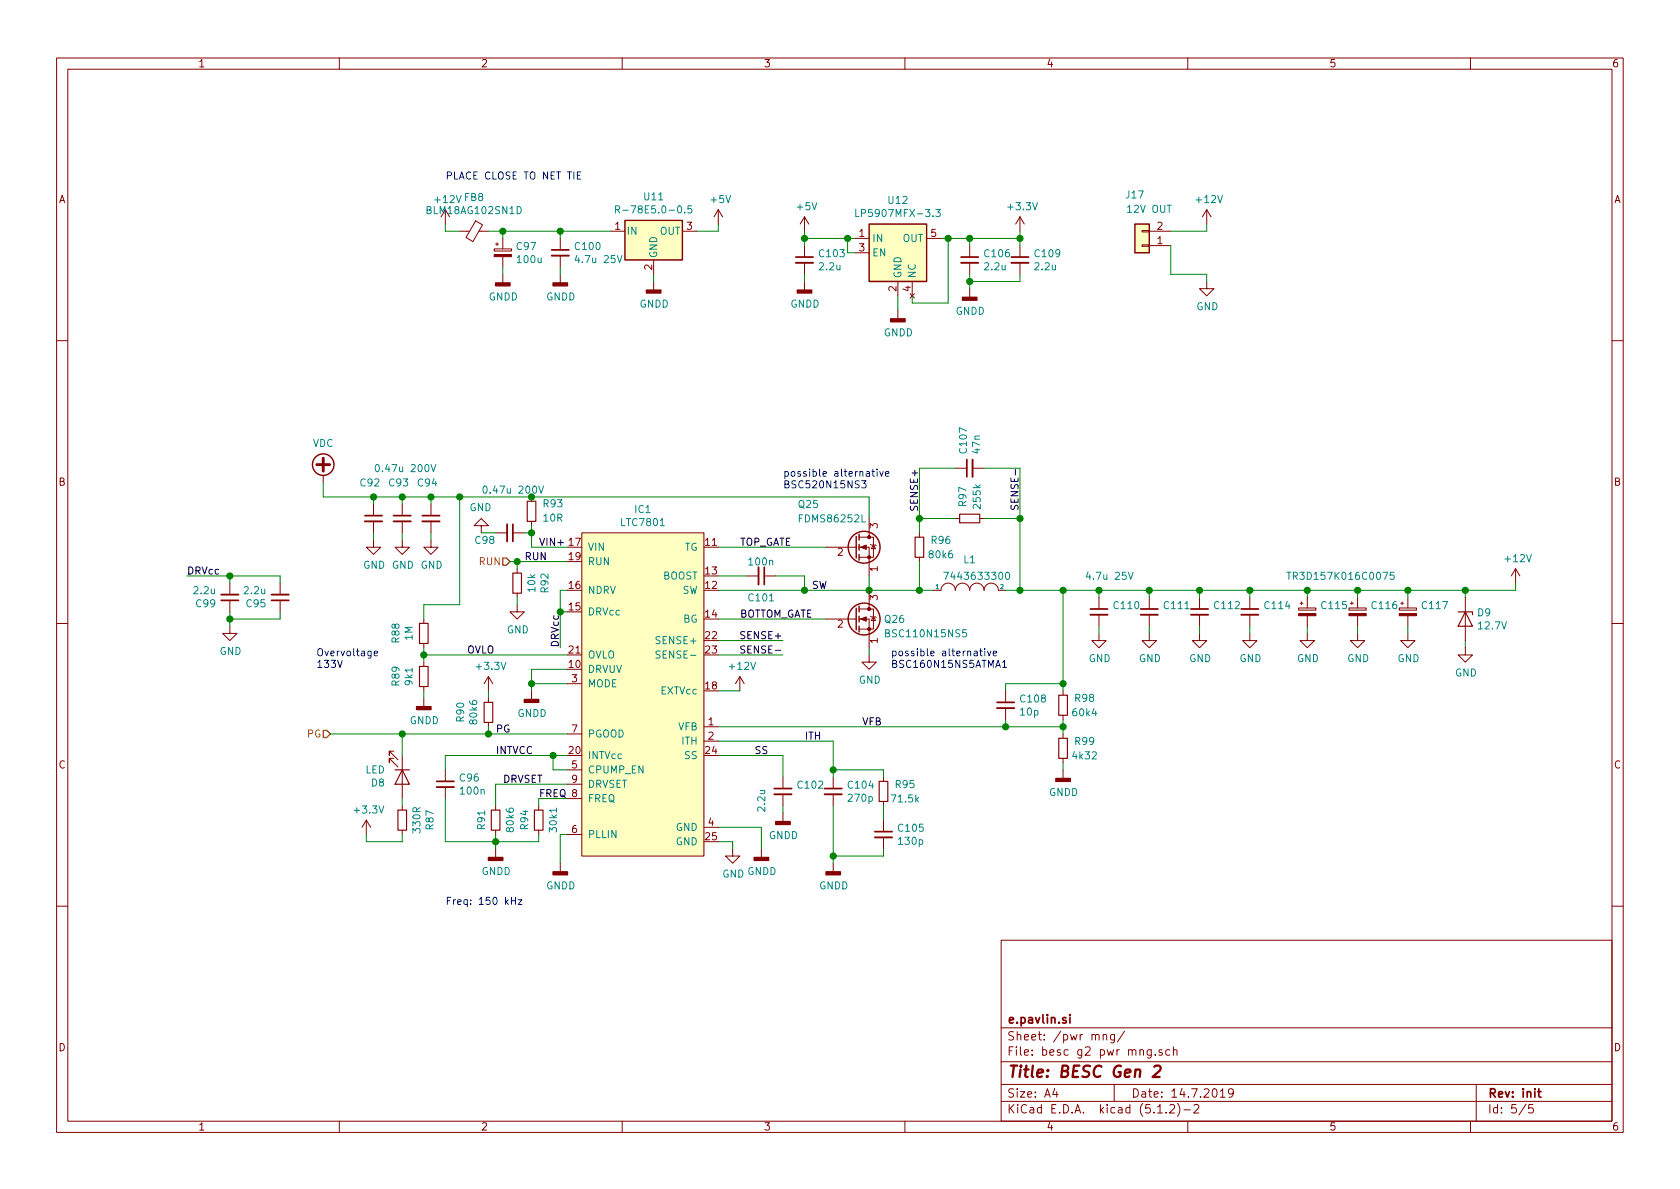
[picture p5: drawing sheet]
EESchema Schematic File Version 4
LIBS:besc g2-cache
EELAYER 29 0
EELAYER END
$Descr A4 11693 8268
encoding utf-8
Sheet 5 5
Title "BESC Gen 2"
Date "14.7.2019"
Rev "init"
Comp "e.pavlin.si"
Comment1 ""
Comment2 ""
Comment3 ""
Comment4 ""
$EndDescr
$Comp
L power:+12V #PWR0134
U 1 1
P 3100 1550
F 0 "#PWR0134" H 3100 1400 50  0001 C CNN
F 1 "+12V" H 3115 1723 50  0000 C CNN
F 2 "" H 3100 1550 50  0001 C CNN
F 3 "" H 3100 1550 50  0001 C CNN
	1    3100 1550
	1    0    0    -1  
$EndComp
$Comp
L Device:Ferrite_Bead_Small FB8
U 1 1
P 3300 1600
F 0 "FB8" V 3063 1600 50  0000 C CNN
F 1 "BLM18AG102SN1D" V 3154 1600 50  0000 C CNN
F 2 "Inductor_SMD:L_0603_1608Metric" V 3230 1600 50  0001 C CNN
F 3 "~" H 3300 1600 50  0001 C CNN
	1    3300 1600
	0    1    1    0   
$EndComp
$Comp
L Device:C_Small C100
U 1 1
P 3900 1750
F 0 "C100" H 3992 1796 50  0000 L CNN
F 1 "4.7u 25V" H 3992 1705 50  0000 L CNN
F 2 "Capacitor_SMD:C_1206_3216Metric" H 3900 1750 50  0001 C CNN
F 3 "~" H 3900 1750 50  0001 C CNN
	1    3900 1750
	1    0    0    -1  
$EndComp
Wire Wire Line
	3500 1600 3400 1600
Wire Wire Line
	3500 1650 3500 1600
$Comp
L power:GNDD #PWR0142
U 1 1
P 3900 1900
F 0 "#PWR0142" H 3900 1650 50  0001 C CNN
F 1 "GNDD" H 3904 1745 50  0000 C CNN
F 2 "" H 3900 1900 50  0001 C CNN
F 3 "" H 3900 1900 50  0001 C CNN
	1    3900 1900
	1    0    0    -1  
$EndComp
$Comp
L power:GNDD #PWR0144
U 1 1
P 4550 1950
F 0 "#PWR0144" H 4550 1700 50  0001 C CNN
F 1 "GNDD" H 4554 1795 50  0000 C CNN
F 2 "" H 4550 1950 50  0001 C CNN
F 3 "" H 4550 1950 50  0001 C CNN
	1    4550 1950
	1    0    0    -1  
$EndComp
Wire Wire Line
	4550 1900 4550 1950
Wire Wire Line
	3900 1850 3900 1900
Wire Wire Line
	3100 1550 3100 1600
Wire Wire Line
	3100 1600 3200 1600
Text Notes 3100 1250 0    50   ~ 0
PLACE CLOSE TO NET TIE
Wire Wire Line
	3900 1650 3900 1600
$Comp
L Device:CP_Small C97
U 1 1
P 3500 1750
F 0 "C97" H 3588 1796 50  0000 L CNN
F 1 "100u" H 3588 1705 50  0000 L CNN
F 2 "Capacitor_Tantalum_SMD:CP_EIA-6032-28_Kemet-C" H 3500 1750 50  0001 C CNN
F 3 "~" H 3500 1750 50  0001 C CNN
F 4 "TAJD107M016RNJ" H 3500 1750 50  0001 C CNN "PART"
	1    3500 1750
	1    0    0    -1  
$EndComp
$Comp
L power:GNDD #PWR0139
U 1 1
P 3500 1900
F 0 "#PWR0139" H 3500 1650 50  0001 C CNN
F 1 "GNDD" H 3504 1745 50  0000 C CNN
F 2 "" H 3500 1900 50  0001 C CNN
F 3 "" H 3500 1900 50  0001 C CNN
	1    3500 1900
	1    0    0    -1  
$EndComp
Wire Wire Line
	3500 1850 3500 1900
Wire Wire Line
	3500 1600 3900 1600
Connection ~ 3500 1600
Connection ~ 3900 1600
$Comp
L power:+5V #PWR0145
U 1 1
P 5000 1550
F 0 "#PWR0145" H 5000 1400 50  0001 C CNN
F 1 "+5V" H 5015 1723 50  0000 C CNN
F 2 "" H 5000 1550 50  0001 C CNN
F 3 "" H 5000 1550 50  0001 C CNN
	1    5000 1550
	1    0    0    -1  
$EndComp
Wire Wire Line
	4850 1600 5000 1600
Wire Wire Line
	5000 1600 5000 1550
$Comp
L besc-g2-rescue:LP5907MFX-3.3-Regulator_Linear-besc-g2-rescue U12
U 1 1
P 6250 1750
AR Path="/5DBF5F54" Ref="U12"  Part="1" 
AR Path="/5DBE359C/5DBF5F54" Ref="U12"  Part="1" 
F 0 "U12" H 6250 2117 50  0000 C CNN
F 1 "LP5907MFX-3.3" H 6250 2026 50  0000 C CNN
F 2 "Package_TO_SOT_SMD:SOT-23-5" H 6250 2100 50  0001 C CNN
F 3 "http://www.ti.com/lit/ds/symlink/lp5907.pdf" H 6250 2250 50  0001 C CNN
	1    6250 1750
	1    0    0    -1  
$EndComp
$Comp
L Device:C_Small C103
U 1 1
P 5600 1800
F 0 "C103" H 5692 1846 50  0000 L CNN
F 1 "2.2u" H 5692 1755 50  0000 L CNN
F 2 "Capacitor_SMD:C_0603_1608Metric" H 5600 1800 50  0001 C CNN
F 3 "~" H 5600 1800 50  0001 C CNN
	1    5600 1800
	1    0    0    -1  
$EndComp
$Comp
L Device:C_Small C106
U 1 1
P 6750 1800
F 0 "C106" H 6842 1846 50  0000 L CNN
F 1 "2.2u" H 6842 1755 50  0000 L CNN
F 2 "Capacitor_SMD:C_0603_1608Metric" H 6750 1800 50  0001 C CNN
F 3 "~" H 6750 1800 50  0001 C CNN
	1    6750 1800
	1    0    0    -1  
$EndComp
$Comp
L Device:C_Small C109
U 1 1
P 7100 1800
F 0 "C109" H 7192 1846 50  0000 L CNN
F 1 "2.2u" H 7192 1755 50  0000 L CNN
F 2 "Capacitor_SMD:C_0603_1608Metric" H 7100 1800 50  0001 C CNN
F 3 "~" H 7100 1800 50  0001 C CNN
	1    7100 1800
	1    0    0    -1  
$EndComp
$Comp
L power:GNDD #PWR0154
U 1 1
P 6250 2150
F 0 "#PWR0154" H 6250 1900 50  0001 C CNN
F 1 "GNDD" H 6254 1995 50  0000 C CNN
F 2 "" H 6250 2150 50  0001 C CNN
F 3 "" H 6250 2150 50  0001 C CNN
	1    6250 2150
	1    0    0    -1  
$EndComp
Wire Wire Line
	5950 1650 5900 1650
Wire Wire Line
	5950 1750 5900 1750
Wire Wire Line
	5900 1750 5900 1650
Connection ~ 5900 1650
Wire Wire Line
	5900 1650 5600 1650
Wire Wire Line
	5600 1650 5600 1700
$Comp
L power:GNDD #PWR0151
U 1 1
P 5600 1950
F 0 "#PWR0151" H 5600 1700 50  0001 C CNN
F 1 "GNDD" H 5604 1795 50  0000 C CNN
F 2 "" H 5600 1950 50  0001 C CNN
F 3 "" H 5600 1950 50  0001 C CNN
	1    5600 1950
	1    0    0    -1  
$EndComp
Wire Wire Line
	5600 1900 5600 1950
Wire Wire Line
	6550 1650 6600 1650
Wire Wire Line
	7100 1650 7100 1700
Wire Wire Line
	6750 1700 6750 1650
Connection ~ 6750 1650
Wire Wire Line
	6750 1650 7100 1650
$Comp
L power:GNDD #PWR0155
U 1 1
P 6750 2000
F 0 "#PWR0155" H 6750 1750 50  0001 C CNN
F 1 "GNDD" H 6754 1845 50  0000 C CNN
F 2 "" H 6750 2000 50  0001 C CNN
F 3 "" H 6750 2000 50  0001 C CNN
	1    6750 2000
	1    0    0    -1  
$EndComp
Wire Wire Line
	6750 1900 6750 1950
Wire Wire Line
	6750 1950 7100 1950
Wire Wire Line
	7100 1950 7100 1900
Connection ~ 6750 1950
Wire Wire Line
	6750 1950 6750 2000
$Comp
L power:+5V #PWR0150
U 1 1
P 5600 1600
F 0 "#PWR0150" H 5600 1450 50  0001 C CNN
F 1 "+5V" H 5615 1773 50  0000 C CNN
F 2 "" H 5600 1600 50  0001 C CNN
F 3 "" H 5600 1600 50  0001 C CNN
	1    5600 1600
	1    0    0    -1  
$EndComp
Connection ~ 5600 1650
Wire Wire Line
	5600 1600 5600 1650
$Comp
L power:+3.3V #PWR0156
U 1 1
P 7100 1600
F 0 "#PWR0156" H 7100 1450 50  0001 C CNN
F 1 "+3.3V" H 7115 1773 50  0000 C CNN
F 2 "" H 7100 1600 50  0001 C CNN
F 3 "" H 7100 1600 50  0001 C CNN
	1    7100 1600
	1    0    0    -1  
$EndComp
Wire Wire Line
	7100 1650 7100 1600
Connection ~ 7100 1650
$Comp
L Connector_Generic:Conn_01x02 J17
U 1 1
P 7950 1700
F 0 "J17" H 8000 1350 50  0000 C CNN
F 1 "12V OUT" H 7900 1450 50  0000 C CNN
F 2 "conn-amass:AMASS_XT30U-M_1x02_P5.0mm_Vertical" H 7950 1700 50  0001 C CNN
F 3 "~" H 7950 1700 50  0001 C CNN
	1    7950 1700
	-1   0    0    1   
$EndComp
Wire Wire Line
	8150 1600 8400 1600
Wire Wire Line
	8150 1900 8400 1900
Wire Wire Line
	8150 1700 8150 1900
$Comp
L power:GND #PWR0162
U 1 1
P 8400 1950
F 0 "#PWR0162" H 8400 1700 50  0001 C CNN
F 1 "GND" H 8405 1777 50  0000 C CNN
F 2 "" H 8400 1950 50  0001 C CNN
F 3 "" H 8400 1950 50  0001 C CNN
	1    8400 1950
	1    0    0    -1  
$EndComp
Wire Wire Line
	8400 1900 8400 1950
$Comp
L power:+12V #PWR0161
U 1 1
P 8400 1550
F 0 "#PWR0161" H 8400 1400 50  0001 C CNN
F 1 "+12V" H 8415 1723 50  0000 C CNN
F 2 "" H 8400 1550 50  0001 C CNN
F 3 "" H 8400 1550 50  0001 C CNN
	1    8400 1550
	1    0    0    -1  
$EndComp
Wire Wire Line
	8400 1600 8400 1550
$Comp
L Device:C_Small C96
U 1 1
P 3100 5450
F 0 "C96" H 3192 5496 50  0000 L CNN
F 1 "100n" H 3192 5405 50  0000 L CNN
F 2 "Capacitor_SMD:C_0603_1608Metric" H 3100 5450 50  0001 C CNN
F 3 "~" H 3100 5450 50  0001 C CNN
	1    3100 5450
	1    0    0    -1  
$EndComp
Wire Wire Line
	3950 4750 3700 4750
Connection ~ 3700 4750
Wire Wire Line
	3700 4750 3700 4800
Wire Wire Line
	3950 4650 3700 4650
Wire Wire Line
	3700 4650 3700 4750
$Comp
L Device:R_Small R?
U 1 1
P 3400 4950
AR Path="/5D184511/5CDAF81D" Ref="R?"  Part="1" 
AR Path="/5DBE359C/5CDAF81D" Ref="R90"  Part="1" 
F 0 "R90" V 3204 4950 50  0000 C CNN
F 1 "80k6" V 3295 4950 50  0000 C CNN
F 2 "Resistor_SMD:R_0603_1608Metric" H 3400 4950 50  0001 C CNN
F 3 "~" H 3400 4950 50  0001 C CNN
	1    3400 4950
	1    0    0    -1  
$EndComp
Wire Wire Line
	3400 5050 3400 5100
Wire Wire Line
	3400 5100 3950 5100
$Comp
L power:+3.3V #PWR0137
U 1 1
P 3400 4800
F 0 "#PWR0137" H 3400 4650 50  0001 C CNN
F 1 "+3.3V" H 3415 4973 50  0000 C CNN
F 2 "" H 3400 4800 50  0001 C CNN
F 3 "" H 3400 4800 50  0001 C CNN
	1    3400 4800
	1    0    0    -1  
$EndComp
Wire Wire Line
	3400 5100 2800 5100
Connection ~ 3400 5100
Text HLabel 2300 5100 0    50   Input ~ 0
PG
Wire Wire Line
	3950 5350 3850 5350
Wire Wire Line
	3850 5350 3850 5250
Wire Wire Line
	3850 5250 3950 5250
Connection ~ 3850 5250
$Comp
L Device:R_Small R?
U 1 1
P 3750 5700
AR Path="/5D184511/5CDAF832" Ref="R?"  Part="1" 
AR Path="/5DBE359C/5CDAF832" Ref="R94"  Part="1" 
F 0 "R94" V 3650 5700 50  0000 C CNN
F 1 "30k1" V 3850 5700 50  0000 C CNN
F 2 "Resistor_SMD:R_0603_1608Metric" H 3750 5700 50  0001 C CNN
F 3 "~" H 3750 5700 50  0001 C CNN
	1    3750 5700
	1    0    0    -1  
$EndComp
Wire Wire Line
	3950 5800 3900 5800
$Comp
L power:GNDD #PWR0143
U 1 1
P 3900 6000
F 0 "#PWR0143" H 3900 5750 50  0001 C CNN
F 1 "GNDD" H 3904 5845 50  0000 C CNN
F 2 "" H 3900 6000 50  0001 C CNN
F 3 "" H 3900 6000 50  0001 C CNN
	1    3900 6000
	1    0    0    -1  
$EndComp
Wire Wire Line
	3900 5800 3900 6000
$Comp
L Device:R_Small R?
U 1 1
P 3450 5700
AR Path="/5D184511/5CDAF840" Ref="R?"  Part="1" 
AR Path="/5DBE359C/5CDAF840" Ref="R91"  Part="1" 
F 0 "R91" V 3350 5700 50  0000 C CNN
F 1 "80k6" V 3550 5700 50  0000 C CNN
F 2 "Resistor_SMD:R_0603_1608Metric" H 3450 5700 50  0001 C CNN
F 3 "~" H 3450 5700 50  0001 C CNN
	1    3450 5700
	1    0    0    -1  
$EndComp
Wire Wire Line
	3750 5550 3750 5600
Wire Wire Line
	3750 5550 3950 5550
Wire Wire Line
	3950 5450 3450 5450
Wire Wire Line
	3450 5450 3450 5600
Wire Wire Line
	3100 5250 3100 5350
Wire Wire Line
	3100 5250 3850 5250
Wire Wire Line
	3750 5800 3750 5850
Wire Wire Line
	3750 5850 3450 5850
Wire Wire Line
	3450 5850 3450 5800
Wire Wire Line
	3450 5850 3100 5850
Wire Wire Line
	3100 5850 3100 5550
Connection ~ 3450 5850
$Comp
L power:GNDD #PWR0138
U 1 1
P 3450 5900
F 0 "#PWR0138" H 3450 5650 50  0001 C CNN
F 1 "GNDD" H 3454 5745 50  0000 C CNN
F 2 "" H 3450 5900 50  0001 C CNN
F 3 "" H 3450 5900 50  0001 C CNN
	1    3450 5900
	1    0    0    -1  
$EndComp
Wire Wire Line
	3450 5900 3450 5850
$Comp
L power:GND #PWR0146
U 1 1
P 5100 5900
F 0 "#PWR0146" H 5100 5650 50  0001 C CNN
F 1 "GND" H 5105 5727 50  0000 C CNN
F 2 "" H 5100 5900 50  0001 C CNN
F 3 "" H 5100 5900 50  0001 C CNN
	1    5100 5900
	1    0    0    -1  
$EndComp
$Comp
L power:GNDD #PWR0141
U 1 1
P 3700 4800
F 0 "#PWR0141" H 3700 4550 50  0001 C CNN
F 1 "GNDD" H 3704 4645 50  0000 C CNN
F 2 "" H 3700 4800 50  0001 C CNN
F 3 "" H 3700 4800 50  0001 C CNN
	1    3700 4800
	1    0    0    -1  
$EndComp
Wire Wire Line
	5100 5850 5100 5900
$Comp
L Device:C_Small C104
U 1 1
P 5800 5500
F 0 "C104" H 5892 5546 50  0000 L CNN
F 1 "270p" H 5892 5455 50  0000 L CNN
F 2 "Capacitor_SMD:C_0603_1608Metric" H 5800 5500 50  0001 C CNN
F 3 "~" H 5800 5500 50  0001 C CNN
	1    5800 5500
	1    0    0    -1  
$EndComp
$Comp
L Device:R_Small R?
U 1 1
P 6150 5500
AR Path="/5D184511/5CDAF872" Ref="R?"  Part="1" 
AR Path="/5DBE359C/5CDAF872" Ref="R95"  Part="1" 
F 0 "R95" H 6300 5550 50  0000 C CNN
F 1 "71.5k" H 6300 5450 50  0000 C CNN
F 2 "Resistor_SMD:R_0603_1608Metric" H 6150 5500 50  0001 C CNN
F 3 "~" H 6150 5500 50  0001 C CNN
	1    6150 5500
	1    0    0    -1  
$EndComp
$Comp
L Device:C_Small C105
U 1 1
P 6150 5800
F 0 "C105" H 6242 5846 50  0000 L CNN
F 1 "130p" H 6242 5755 50  0000 L CNN
F 2 "Capacitor_SMD:C_0603_1608Metric" H 6150 5800 50  0001 C CNN
F 3 "~" H 6150 5800 50  0001 C CNN
	1    6150 5800
	1    0    0    -1  
$EndComp
Wire Wire Line
	5450 5250 5450 5400
Wire Wire Line
	5000 5150 5800 5150
Wire Wire Line
	5800 5150 5800 5350
Wire Wire Line
	6150 5400 6150 5350
Wire Wire Line
	6150 5350 5800 5350
Connection ~ 5800 5350
Wire Wire Line
	5800 5350 5800 5400
Wire Wire Line
	5800 5600 5800 5950
Wire Wire Line
	5800 5950 6150 5950
Wire Wire Line
	6150 5950 6150 5900
Wire Wire Line
	6150 5700 6150 5600
Wire Wire Line
	5450 5600 5450 5650
$Comp
L power:GNDD #PWR0149
U 1 1
P 5450 5650
F 0 "#PWR0149" H 5450 5400 50  0001 C CNN
F 1 "GNDD" H 5454 5495 50  0000 C CNN
F 2 "" H 5450 5650 50  0001 C CNN
F 3 "" H 5450 5650 50  0001 C CNN
	1    5450 5650
	1    0    0    -1  
$EndComp
$Comp
L power:GNDD #PWR0152
U 1 1
P 5800 6000
F 0 "#PWR0152" H 5800 5750 50  0001 C CNN
F 1 "GNDD" H 5804 5845 50  0000 C CNN
F 2 "" H 5800 6000 50  0001 C CNN
F 3 "" H 5800 6000 50  0001 C CNN
	1    5800 6000
	1    0    0    -1  
$EndComp
Wire Wire Line
	5800 6000 5800 5950
Connection ~ 5800 5950
$Comp
L power:+12V #PWR0147
U 1 1
P 5150 4800
F 0 "#PWR0147" H 5150 4650 50  0001 C CNN
F 1 "+12V" H 5165 4973 50  0000 C CNN
F 2 "" H 5150 4800 50  0001 C CNN
F 3 "" H 5150 4800 50  0001 C CNN
	1    5150 4800
	1    0    0    -1  
$EndComp
Wire Wire Line
	5000 4800 5150 4800
$Comp
L Device:C_Small C101
U 1 1
P 5300 4000
F 0 "C101" V 5450 3900 50  0000 L CNN
F 1 "100n" V 5200 3900 50  0000 L CNN
F 2 "Capacitor_SMD:C_0603_1608Metric" H 5300 4000 50  0001 C CNN
F 3 "~" H 5300 4000 50  0001 C CNN
	1    5300 4000
	0    1    1    0   
$EndComp
Wire Wire Line
	5000 4100 5600 4100
Wire Wire Line
	6050 4100 6050 4000
Connection ~ 6050 4100
Wire Wire Line
	5000 4000 5200 4000
Wire Wire Line
	5400 4000 5600 4000
Wire Wire Line
	5600 4000 5600 4100
Connection ~ 5600 4100
Wire Wire Line
	5600 4100 6050 4100
Wire Wire Line
	5000 4300 5750 4300
$Comp
L power:GND #PWR0153
U 1 1
P 6050 4550
F 0 "#PWR0153" H 6050 4300 50  0001 C CNN
F 1 "GND" H 6055 4377 50  0000 C CNN
F 2 "" H 6050 4550 50  0001 C CNN
F 3 "" H 6050 4550 50  0001 C CNN
	1    6050 4550
	1    0    0    -1  
$EndComp
Wire Wire Line
	6050 4500 6050 4550
Wire Wire Line
	5000 5250 5450 5250
Wire Wire Line
	5100 5850 5000 5850
$Comp
L power:GNDD #PWR0148
U 1 1
P 5300 5900
F 0 "#PWR0148" H 5300 5650 50  0001 C CNN
F 1 "GNDD" H 5304 5745 50  0000 C CNN
F 2 "" H 5300 5900 50  0001 C CNN
F 3 "" H 5300 5900 50  0001 C CNN
	1    5300 5900
	1    0    0    -1  
$EndComp
Wire Wire Line
	5300 5750 5300 5900
Wire Wire Line
	5000 5750 5300 5750
Text Label 5450 4450 2    50   ~ 0
SENSE+
Text Label 5450 4550 2    50   ~ 0
SENSE-
Wire Wire Line
	5000 4550 5450 4550
Wire Wire Line
	5000 4450 5450 4450
Wire Wire Line
	6500 4100 6400 4100
$Comp
L power:GND #PWR0140
U 1 1
P 3600 4200
F 0 "#PWR0140" H 3600 3950 50  0001 C CNN
F 1 "GND" H 3605 4027 50  0000 C CNN
F 2 "" H 3600 4200 50  0001 C CNN
F 3 "" H 3600 4200 50  0001 C CNN
	1    3600 4200
	1    0    0    -1  
$EndComp
Wire Wire Line
	3900 4100 3900 4250
Wire Wire Line
	3900 4250 3950 4250
Text HLabel 3550 3900 0    50   Input ~ 0
RUN
$Comp
L Device:C_Small C92
U 1 1
P 2600 3600
F 0 "C92" H 2500 3850 50  0000 L CNN
F 1 "0.47u 200V" H 2600 3950 50  0000 L CNN
F 2 "Capacitor_SMD:C_1210_3225Metric" H 2600 3600 50  0001 C CNN
F 3 "~" H 2600 3600 50  0001 C CNN
	1    2600 3600
	1    0    0    -1  
$EndComp
$Comp
L Device:C_Small C99
U 1 1
P 1600 4150
F 0 "C99" H 1692 4196 50  0000 L CNN
F 1 "2.2u" H 1692 4105 50  0000 L CNN
F 2 "Capacitor_SMD:C_0603_1608Metric" H 1600 4150 50  0001 C CNN
F 3 "~" H 1600 4150 50  0001 C CNN
	1    1600 4150
	-1   0    0    1   
$EndComp
$Comp
L Device:C_Small C93
U 1 1
P 2800 3600
F 0 "C93" H 2700 3850 50  0000 L CNN
F 1 "0.47u 200V" H 2892 3555 50  0001 L CNN
F 2 "Capacitor_SMD:C_1210_3225Metric" H 2800 3600 50  0001 C CNN
F 3 "~" H 2800 3600 50  0001 C CNN
	1    2800 3600
	1    0    0    -1  
$EndComp
$Comp
L Device:C_Small C94
U 1 1
P 3000 3600
F 0 "C94" H 2900 3850 50  0000 L CNN
F 1 "0.47u 200V" H 3092 3555 50  0001 L CNN
F 2 "Capacitor_SMD:C_1210_3225Metric" H 3000 3600 50  0001 C CNN
F 3 "~" H 3000 3600 50  0001 C CNN
	1    3000 3600
	1    0    0    -1  
$EndComp
Wire Wire Line
	2800 3500 2800 3450
Connection ~ 2800 3450
Wire Wire Line
	2800 3450 2600 3450
Wire Wire Line
	3000 3500 3000 3450
Connection ~ 3000 3450
Wire Wire Line
	3000 3450 2800 3450
Wire Wire Line
	2600 3500 2600 3450
Connection ~ 2600 3450
Wire Wire Line
	2600 3700 2600 3750
$Comp
L power:GND #PWR0130
U 1 1
P 2600 3750
F 0 "#PWR0130" H 2600 3500 50  0001 C CNN
F 1 "GND" H 2605 3577 50  0000 C CNN
F 2 "" H 2600 3750 50  0001 C CNN
F 3 "" H 2600 3750 50  0001 C CNN
	1    2600 3750
	1    0    0    -1  
$EndComp
Wire Wire Line
	2800 3700 2800 3750
$Comp
L power:GND #PWR0131
U 1 1
P 2800 3750
F 0 "#PWR0131" H 2800 3500 50  0001 C CNN
F 1 "GND" H 2805 3577 50  0000 C CNN
F 2 "" H 2800 3750 50  0001 C CNN
F 3 "" H 2800 3750 50  0001 C CNN
	1    2800 3750
	1    0    0    -1  
$EndComp
Wire Wire Line
	3000 3700 3000 3750
$Comp
L power:VDC #PWR?
U 1 1
P 2250 3350
AR Path="/5C9CD837/5CDAF90E" Ref="#PWR?"  Part="1" 
AR Path="/5DBE359C/5CDAF90E" Ref="#PWR0128"  Part="1" 
F 0 "#PWR0128" H 2250 3250 50  0001 C CNN
F 1 "VDC" H 2250 3625 50  0000 C CNN
F 2 "" H 2250 3350 50  0001 C CNN
F 3 "" H 2250 3350 50  0001 C CNN
	1    2250 3350
	1    0    0    -1  
$EndComp
Wire Wire Line
	3400 4850 3400 4800
$Comp
L Device:R_Small R?
U 1 1
P 2950 4700
AR Path="/5D184511/5CDAF915" Ref="R?"  Part="1" 
AR Path="/5DBE359C/5CDAF915" Ref="R89"  Part="1" 
F 0 "R89" V 2754 4700 50  0000 C CNN
F 1 "9k1" V 2845 4700 50  0000 C CNN
F 2 "Resistor_SMD:R_0603_1608Metric" H 2950 4700 50  0001 C CNN
F 3 "~" H 2950 4700 50  0001 C CNN
	1    2950 4700
	1    0    0    -1  
$EndComp
$Comp
L Device:R_Small R?
U 1 1
P 2950 4400
AR Path="/5D184511/5CDAF91B" Ref="R?"  Part="1" 
AR Path="/5DBE359C/5CDAF91B" Ref="R88"  Part="1" 
F 0 "R88" V 2754 4400 50  0000 C CNN
F 1 "1M" V 2845 4400 50  0000 C CNN
F 2 "Resistor_SMD:R_0603_1608Metric" H 2950 4400 50  0001 C CNN
F 3 "~" H 2950 4400 50  0001 C CNN
	1    2950 4400
	1    0    0    -1  
$EndComp
Wire Wire Line
	2950 4600 2950 4550
Wire Wire Line
	2950 4550 3950 4550
Connection ~ 2950 4550
Wire Wire Line
	2950 4550 2950 4500
$Comp
L power:GNDD #PWR0132
U 1 1
P 2950 4850
F 0 "#PWR0132" H 2950 4600 50  0001 C CNN
F 1 "GNDD" H 2954 4695 50  0000 C CNN
F 2 "" H 2950 4850 50  0001 C CNN
F 3 "" H 2950 4850 50  0001 C CNN
	1    2950 4850
	1    0    0    -1  
$EndComp
Wire Wire Line
	2950 4850 2950 4800
Wire Wire Line
	2950 4300 2950 4200
Wire Wire Line
	2950 4200 3200 4200
Connection ~ 3200 3450
Wire Wire Line
	3200 3450 3000 3450
Text Notes 2200 4650 0    50   ~ 0
Overvoltage\n133V
$Comp
L Device:R_Small R?
U 1 1
P 3700 3550
AR Path="/5D184511/5CDAF932" Ref="R?"  Part="1" 
AR Path="/5DBE359C/5CDAF932" Ref="R93"  Part="1" 
F 0 "R93" H 3550 3500 50  0000 C CNN
F 1 "10R" H 3550 3600 50  0000 C CNN
F 2 "Resistor_SMD:R_0805_2012Metric" H 3700 3550 50  0001 C CNN
F 3 "~" H 3700 3550 50  0001 C CNN
	1    3700 3550
	-1   0    0    1   
$EndComp
$Comp
L power:GND #PWR0133
U 1 1
P 3000 3750
F 0 "#PWR0133" H 3000 3500 50  0001 C CNN
F 1 "GND" H 3005 3577 50  0000 C CNN
F 2 "" H 3000 3750 50  0001 C CNN
F 3 "" H 3000 3750 50  0001 C CNN
	1    3000 3750
	1    0    0    -1  
$EndComp
$Comp
L power:GND #PWR0136
U 1 1
P 3350 3700
F 0 "#PWR0136" H 3350 3450 50  0001 C CNN
F 1 "GND" H 3355 3527 50  0000 C CNN
F 2 "" H 3350 3700 50  0001 C CNN
F 3 "" H 3350 3700 50  0001 C CNN
	1    3350 3700
	-1   0    0    1   
$EndComp
$Comp
L Device:C_Small C98
U 1 1
P 3550 3700
F 0 "C98" V 3600 3450 50  0000 L CNN
F 1 "0.47u 200V" V 3250 3500 50  0000 L CNN
F 2 "Capacitor_SMD:C_1210_3225Metric" H 3550 3700 50  0001 C CNN
F 3 "~" H 3550 3700 50  0001 C CNN
	1    3550 3700
	0    1    1    0   
$EndComp
$Comp
L Device:R_Small R?
U 1 1
P 3600 4050
AR Path="/5D184511/5CDAF94D" Ref="R?"  Part="1" 
AR Path="/5DBE359C/5CDAF94D" Ref="R92"  Part="1" 
F 0 "R92" V 3404 4050 50  0000 C CNN
F 1 "10k" V 3495 4050 50  0000 C CNN
F 2 "Resistor_SMD:R_0603_1608Metric" H 3600 4050 50  0001 C CNN
F 3 "~" H 3600 4050 50  0001 C CNN
	1    3600 4050
	-1   0    0    1   
$EndComp
Wire Wire Line
	3600 4150 3600 4200
Wire Wire Line
	3550 3900 3600 3900
Wire Wire Line
	3600 3950 3600 3900
Connection ~ 3600 3900
Wire Wire Line
	3600 3900 3950 3900
Wire Wire Line
	3950 4100 3900 4100
Wire Wire Line
	3200 3450 3200 4200
Wire Wire Line
	6050 3450 6050 3600
Text Notes 3100 6300 0    50   ~ 0
Freq: 150 kHz
Wire Wire Line
	2250 3450 2250 3350
$Comp
L Device:LED D?
U 1 1
P 2800 5400
AR Path="/5CDAF965" Ref="D?"  Part="1" 
AR Path="/5DBE359C/5CDAF965" Ref="D8"  Part="1" 
F 0 "D8" V 2839 5283 50  0000 R CNN
F 1 "LED" V 2748 5283 50  0000 R CNN
F 2 "LED_SMD:LED_0603_1608Metric" H 2800 5400 50  0001 C CNN
F 3 "~" H 2800 5400 50  0001 C CNN
	1    2800 5400
	0    1    1    0   
$EndComp
Wire Wire Line
	2800 5250 2800 5100
Connection ~ 2800 5100
Wire Wire Line
	2800 5100 2300 5100
$Comp
L Device:R_Small R?
U 1 1
P 2800 5700
AR Path="/5D184511/5CDAF96E" Ref="R?"  Part="1" 
AR Path="/5DBE359C/5CDAF96E" Ref="R87"  Part="1" 
F 0 "R87" V 2604 5700 50  0000 C CNN
F 1 "330R" V 2695 5700 50  0000 C CNN
F 2 "Resistor_SMD:R_0603_1608Metric" H 2800 5700 50  0001 C CNN
F 3 "~" H 2800 5700 50  0001 C CNN
	1    2800 5700
	-1   0    0    1   
$EndComp
Wire Wire Line
	2800 5600 2800 5550
$Comp
L power:+3.3V #PWR0129
U 1 1
P 2550 5800
F 0 "#PWR0129" H 2550 5650 50  0001 C CNN
F 1 "+3.3V" H 2565 5973 50  0000 C CNN
F 2 "" H 2550 5800 50  0001 C CNN
F 3 "" H 2550 5800 50  0001 C CNN
	1    2550 5800
	1    0    0    -1  
$EndComp
Wire Wire Line
	2550 5850 2800 5850
Wire Wire Line
	2800 5850 2800 5800
Wire Wire Line
	2550 5800 2550 5850
Wire Wire Line
	5000 3800 5750 3800
Wire Wire Line
	7000 5050 7400 5050
Connection ~ 7000 5050
Wire Wire Line
	7000 5000 7000 5050
Wire Wire Line
	7000 4750 7000 4800
Wire Wire Line
	7400 4100 7650 4100
Connection ~ 7400 4100
$Comp
L Device:CP_Small C117
U 1 1
P 9800 4250
F 0 "C117" H 9888 4296 50  0000 L CNN
F 1 "TR3D157K016C0075" H 9650 4500 50  0001 L CNN
F 2 "Capacitor_Tantalum_SMD:CP_EIA-7343-31_Kemet-D" H 9800 4250 50  0001 C CNN
F 3 "~" H 9800 4250 50  0001 C CNN
	1    9800 4250
	1    0    0    -1  
$EndComp
$Comp
L Device:CP_Small C116
U 1 1
P 9450 4250
F 0 "C116" H 9538 4296 50  0000 L CNN
F 1 "TR3D157K016C0075" H 9300 4500 50  0001 L CNN
F 2 "Capacitor_Tantalum_SMD:CP_EIA-7343-31_Kemet-D" H 9450 4250 50  0001 C CNN
F 3 "~" H 9450 4250 50  0001 C CNN
	1    9450 4250
	1    0    0    -1  
$EndComp
$Comp
L Device:C_Small C114
U 1 1
P 8700 4250
F 0 "C114" H 8792 4296 50  0000 L CNN
F 1 "4.7u 25V" H 8600 4500 50  0001 L CNN
F 2 "Capacitor_SMD:C_1206_3216Metric" H 8700 4250 50  0001 C CNN
F 3 "~" H 8700 4250 50  0001 C CNN
	1    8700 4250
	1    0    0    -1  
$EndComp
$Comp
L Device:C_Small C112
U 1 1
P 8350 4250
F 0 "C112" H 8442 4296 50  0000 L CNN
F 1 "4.7u 25V" H 8250 4500 50  0001 L CNN
F 2 "Capacitor_SMD:C_1206_3216Metric" H 8350 4250 50  0001 C CNN
F 3 "~" H 8350 4250 50  0001 C CNN
	1    8350 4250
	1    0    0    -1  
$EndComp
$Comp
L Device:C_Small C111
U 1 1
P 8000 4250
F 0 "C111" H 8092 4296 50  0000 L CNN
F 1 "4.7u 25V" H 7900 4500 50  0001 L CNN
F 2 "Capacitor_SMD:C_1206_3216Metric" H 8000 4250 50  0001 C CNN
F 3 "~" H 8000 4250 50  0001 C CNN
	1    8000 4250
	1    0    0    -1  
$EndComp
$Comp
L pspice:INDUCTOR L1
U 1 1
P 6750 4100
F 0 "L1" H 6750 4315 50  0000 C CNN
F 1 "7443633300" H 6800 4200 50  0000 C CNN
F 2 "moje:WE-HCF-2013" H 6750 4100 50  0001 C CNN
F 3 "~" H 6750 4100 50  0001 C CNN
	1    6750 4100
	1    0    0    -1  
$EndComp
Wire Wire Line
	7400 4750 7400 4100
Connection ~ 7400 4750
Wire Wire Line
	7000 4750 7400 4750
$Comp
L Device:C_Small C108
U 1 1
P 7000 4900
F 0 "C108" H 7092 4946 50  0000 L CNN
F 1 "10p" H 7092 4855 50  0000 L CNN
F 2 "Capacitor_SMD:C_0603_1608Metric" H 7000 4900 50  0001 C CNN
F 3 "~" H 7000 4900 50  0001 C CNN
	1    7000 4900
	1    0    0    -1  
$EndComp
Wire Wire Line
	10550 4100 10550 4050
$Comp
L power:+12V #PWR0168
U 1 1
P 10550 4050
F 0 "#PWR0168" H 10550 3900 50  0001 C CNN
F 1 "+12V" H 10565 4223 50  0000 C CNN
F 2 "" H 10550 4050 50  0001 C CNN
F 3 "" H 10550 4050 50  0001 C CNN
	1    10550 4050
	1    0    0    -1  
$EndComp
Connection ~ 10200 4100
Wire Wire Line
	10200 4100 10550 4100
Wire Wire Line
	9800 4100 10200 4100
Wire Wire Line
	10200 4100 10200 4150
Wire Wire Line
	10200 4500 10200 4450
$Comp
L power:GND #PWR0167
U 1 1
P 10200 4500
F 0 "#PWR0167" H 10200 4250 50  0001 C CNN
F 1 "GND" H 10205 4327 50  0000 C CNN
F 2 "" H 10200 4500 50  0001 C CNN
F 3 "" H 10200 4500 50  0001 C CNN
	1    10200 4500
	1    0    0    -1  
$EndComp
$Comp
L power:GND #PWR0166
U 1 1
P 9800 4400
F 0 "#PWR0166" H 9800 4150 50  0001 C CNN
F 1 "GND" H 9805 4227 50  0000 C CNN
F 2 "" H 9800 4400 50  0001 C CNN
F 3 "" H 9800 4400 50  0001 C CNN
	1    9800 4400
	1    0    0    -1  
$EndComp
$Comp
L power:GND #PWR0165
U 1 1
P 9450 4400
F 0 "#PWR0165" H 9450 4150 50  0001 C CNN
F 1 "GND" H 9455 4227 50  0000 C CNN
F 2 "" H 9450 4400 50  0001 C CNN
F 3 "" H 9450 4400 50  0001 C CNN
	1    9450 4400
	1    0    0    -1  
$EndComp
$Comp
L power:GND #PWR0164
U 1 1
P 9100 4400
F 0 "#PWR0164" H 9100 4150 50  0001 C CNN
F 1 "GND" H 9105 4227 50  0000 C CNN
F 2 "" H 9100 4400 50  0001 C CNN
F 3 "" H 9100 4400 50  0001 C CNN
	1    9100 4400
	1    0    0    -1  
$EndComp
$Comp
L power:GND #PWR0163
U 1 1
P 8700 4400
F 0 "#PWR0163" H 8700 4150 50  0001 C CNN
F 1 "GND" H 8705 4227 50  0000 C CNN
F 2 "" H 8700 4400 50  0001 C CNN
F 3 "" H 8700 4400 50  0001 C CNN
	1    8700 4400
	1    0    0    -1  
$EndComp
$Comp
L power:GND #PWR0160
U 1 1
P 8350 4400
F 0 "#PWR0160" H 8350 4150 50  0001 C CNN
F 1 "GND" H 8355 4227 50  0000 C CNN
F 2 "" H 8350 4400 50  0001 C CNN
F 3 "" H 8350 4400 50  0001 C CNN
	1    8350 4400
	1    0    0    -1  
$EndComp
$Comp
L power:GND #PWR0159
U 1 1
P 8000 4400
F 0 "#PWR0159" H 8000 4150 50  0001 C CNN
F 1 "GND" H 8005 4227 50  0000 C CNN
F 2 "" H 8000 4400 50  0001 C CNN
F 3 "" H 8000 4400 50  0001 C CNN
	1    8000 4400
	1    0    0    -1  
$EndComp
$Comp
L power:GND #PWR0158
U 1 1
P 7650 4400
F 0 "#PWR0158" H 7650 4150 50  0001 C CNN
F 1 "GND" H 7655 4227 50  0000 C CNN
F 2 "" H 7650 4400 50  0001 C CNN
F 3 "" H 7650 4400 50  0001 C CNN
	1    7650 4400
	1    0    0    -1  
$EndComp
$Comp
L Device:D_Zener D9
U 1 1
P 10200 4300
F 0 "D9" V 10154 4379 50  0000 L CNN
F 1 "12.7V" V 10245 4379 50  0000 L CNN
F 2 "Diode_SMD:D_SMA" H 10200 4300 50  0001 C CNN
F 3 "~" H 10200 4300 50  0001 C CNN
	1    10200 4300
	0    1    1    0   
$EndComp
Connection ~ 7650 4100
Wire Wire Line
	7650 4150 7650 4100
Wire Wire Line
	8000 4100 8350 4100
Connection ~ 8000 4100
Wire Wire Line
	8000 4150 8000 4100
Wire Wire Line
	8350 4100 8700 4100
Connection ~ 8350 4100
Wire Wire Line
	8350 4150 8350 4100
Wire Wire Line
	8700 4100 9100 4100
Connection ~ 8700 4100
Wire Wire Line
	8700 4150 8700 4100
Wire Wire Line
	9100 4100 9450 4100
Connection ~ 9100 4100
Wire Wire Line
	9100 4150 9100 4100
Wire Wire Line
	9450 4100 9800 4100
Connection ~ 9450 4100
Wire Wire Line
	9450 4150 9450 4100
Wire Wire Line
	9450 4350 9450 4400
Wire Wire Line
	9100 4350 9100 4400
Wire Wire Line
	8700 4350 8700 4400
Wire Wire Line
	8350 4350 8350 4400
Wire Wire Line
	8000 4350 8000 4400
Wire Wire Line
	7650 4400 7650 4350
Wire Wire Line
	9800 4350 9800 4400
Connection ~ 9800 4100
Wire Wire Line
	9800 4100 9800 4150
Wire Wire Line
	7650 4100 8000 4100
$Comp
L Device:CP_Small C115
U 1 1
P 9100 4250
F 0 "C115" H 9188 4296 50  0000 L CNN
F 1 "TR3D157K016C0075" H 8950 4500 50  0000 L CNN
F 2 "Capacitor_Tantalum_SMD:CP_EIA-7343-31_Kemet-D" H 9100 4250 50  0001 C CNN
F 3 "~" H 9100 4250 50  0001 C CNN
	1    9100 4250
	1    0    0    -1  
$EndComp
$Comp
L Device:C_Small C110
U 1 1
P 7650 4250
F 0 "C110" H 7742 4296 50  0000 L CNN
F 1 "4.7u 25V" H 7550 4500 50  0000 L CNN
F 2 "Capacitor_SMD:C_1206_3216Metric" H 7650 4250 50  0001 C CNN
F 3 "~" H 7650 4250 50  0001 C CNN
	1    7650 4250
	1    0    0    -1  
$EndComp
Wire Wire Line
	7400 4800 7400 4750
Wire Wire Line
	7400 5050 7400 5000
Connection ~ 7400 5050
Wire Wire Line
	7400 5350 7400 5300
$Comp
L power:GNDD #PWR0157
U 1 1
P 7400 5350
F 0 "#PWR0157" H 7400 5100 50  0001 C CNN
F 1 "GNDD" H 7404 5195 50  0000 C CNN
F 2 "" H 7400 5350 50  0001 C CNN
F 3 "" H 7400 5350 50  0001 C CNN
	1    7400 5350
	1    0    0    -1  
$EndComp
Wire Wire Line
	7400 5100 7400 5050
$Comp
L Device:R_Small R?
U 1 1
P 7400 4900
AR Path="/5D184511/5CDAFA37" Ref="R?"  Part="1" 
AR Path="/5DBE359C/5CDAFA37" Ref="R98"  Part="1" 
F 0 "R98" H 7550 4950 50  0000 C CNN
F 1 "60k4" H 7550 4850 50  0000 C CNN
F 2 "Resistor_SMD:R_0603_1608Metric" H 7400 4900 50  0001 C CNN
F 3 "~" H 7400 4900 50  0001 C CNN
	1    7400 4900
	1    0    0    -1  
$EndComp
$Comp
L Device:R_Small R?
U 1 1
P 7400 5200
AR Path="/5D184511/5CDAFA3D" Ref="R?"  Part="1" 
AR Path="/5DBE359C/5CDAFA3D" Ref="R99"  Part="1" 
F 0 "R99" H 7550 5250 50  0000 C CNN
F 1 "4k32" H 7550 5150 50  0000 C CNN
F 2 "Resistor_SMD:R_0603_1608Metric" H 7400 5200 50  0001 C CNN
F 3 "~" H 7400 5200 50  0001 C CNN
	1    7400 5200
	1    0    0    -1  
$EndComp
Wire Wire Line
	5000 5050 7000 5050
$Comp
L Device:Q_NMOS_SGD Q25
U 1 1
P 5950 3800
F 0 "Q25" H 5550 4100 50  0000 L CNN
F 1 "FDMS86252L" H 5550 4000 50  0000 L CNN
F 2 "moje:TDSON-8-MOS" H 6150 3900 50  0001 C CNN
F 3 "~" H 5950 3800 50  0001 C CNN
	1    5950 3800
	1    0    0    -1  
$EndComp
$Comp
L besc-g2-rescue:LTC7801-moje IC1
U 1 1
P 4500 4850
F 0 "IC1" H 4475 6165 50  0000 C CNN
F 1 "LTC7801" H 4475 6074 50  0000 C CNN
F 2 "Package_DFN_QFN:QFN-24-1EP_4x5mm_P0.5mm_EP2.65x3.65mm" H 4250 6050 20  0001 C CNN
F 3 "" H 4250 6050 20  0001 C CNN
	1    4500 4850
	1    0    0    -1  
$EndComp
Text Label 5150 3800 0    50   ~ 0
TOP_GATE
Text Label 5650 4100 0    50   ~ 0
SW
Text Label 5150 4300 0    50   ~ 0
BOTTOM_GATE
Wire Wire Line
	2250 3450 2600 3450
Connection ~ 3700 3450
Wire Wire Line
	3700 3450 6050 3450
Wire Wire Line
	3700 3650 3700 3700
Wire Wire Line
	3700 3800 3950 3800
Wire Wire Line
	3200 3450 3700 3450
Wire Wire Line
	3650 3700 3700 3700
Connection ~ 3700 3700
Wire Wire Line
	3700 3700 3700 3800
Wire Wire Line
	3450 3700 3350 3700
Text Notes 6200 4650 0    50   ~ 0
possible alternative\nBSC160N15NS5ATMA1
$Comp
L Device:Q_NMOS_SGD Q26
U 1 1
P 5950 4300
F 0 "Q26" H 6150 4300 50  0000 L CNN
F 1 "BSC110N15NS5" H 6150 4200 50  0000 L CNN
F 2 "moje:TDSON-8-MOS" H 6150 4400 50  0001 C CNN
F 3 "~" H 5950 4300 50  0001 C CNN
	1    5950 4300
	1    0    0    -1  
$EndComp
Text Notes 5450 3400 0    50   ~ 0
possible alternative\nBSC520N15NS3
Text Label 7100 3550 1    50   ~ 0
SENSE-
Text Label 6400 3250 3    50   ~ 0
SENSE+
Wire Wire Line
	7000 4100 7100 4100
$Comp
L Device:R_Small R?
U 1 1
P 6400 3800
AR Path="/5D184511/5D1A9B82" Ref="R?"  Part="1" 
AR Path="/5DBE359C/5D1A9B82" Ref="R96"  Part="1" 
F 0 "R96" H 6550 3850 50  0000 C CNN
F 1 "80k6" H 6550 3750 50  0000 C CNN
F 2 "Resistor_SMD:R_0603_1608Metric" H 6400 3800 50  0001 C CNN
F 3 "~" H 6400 3800 50  0001 C CNN
	1    6400 3800
	1    0    0    -1  
$EndComp
$Comp
L Device:R_Small R?
U 1 1
P 6750 3600
AR Path="/5D184511/5D1A9ED1" Ref="R?"  Part="1" 
AR Path="/5DBE359C/5D1A9ED1" Ref="R97"  Part="1" 
F 0 "R97" H 6900 3650 50  0000 C CNN
F 1 "255k" H 6900 3550 50  0000 C CNN
F 2 "Resistor_SMD:R_0603_1608Metric" H 6750 3600 50  0001 C CNN
F 3 "~" H 6750 3600 50  0001 C CNN
	1    6750 3600
	0    -1   -1   0   
$EndComp
$Comp
L Device:C_Small C107
U 1 1
P 6750 3250
F 0 "C107" H 6842 3296 50  0000 L CNN
F 1 "47n" H 6842 3205 50  0000 L CNN
F 2 "Capacitor_SMD:C_0603_1608Metric" H 6750 3250 50  0001 C CNN
F 3 "~" H 6750 3250 50  0001 C CNN
	1    6750 3250
	0    -1   -1   0   
$EndComp
Wire Wire Line
	6400 3900 6400 4100
Connection ~ 6400 4100
Wire Wire Line
	6400 4100 6050 4100
Wire Wire Line
	6400 3700 6400 3600
Wire Wire Line
	6400 3600 6650 3600
Wire Wire Line
	6400 3600 6400 3250
Wire Wire Line
	6400 3250 6650 3250
Connection ~ 6400 3600
Wire Wire Line
	7100 3250 7100 3600
Wire Wire Line
	6850 3250 7100 3250
Connection ~ 7100 4100
Wire Wire Line
	7100 4100 7400 4100
Wire Wire Line
	6850 3600 7100 3600
Connection ~ 7100 3600
Wire Wire Line
	7100 3600 7100 4100
Text Label 6000 5050 0    50   ~ 0
VFB
Text Label 5600 5150 0    50   ~ 0
ITH
Text Label 5250 5250 0    50   ~ 0
SS
Text Label 3750 5550 0    50   ~ 0
FREQ
Text Label 3500 5450 0    50   ~ 0
DRVSET
Text Label 3450 5250 0    50   ~ 0
INTVCC
Text Label 3450 5100 0    50   ~ 0
PG
Text Label 3250 4550 0    50   ~ 0
OVLO
Text Label 3750 3800 0    50   ~ 0
VIN+
Text Label 3650 3900 0    50   ~ 0
RUN
$Comp
L Regulator_Switching:R-78E5.0-0.5 U11
U 1 1
P 4550 1600
F 0 "U11" H 4550 1842 50  0000 C CNN
F 1 "R-78E5.0-0.5" H 4550 1751 50  0000 C CNN
F 2 "Converter_DCDC:Converter_DCDC_RECOM_R-78E-0.5_THT" H 4600 1350 50  0001 L CIN
F 3 "https://www.recom-power.com/pdf/Innoline/R-78Exx-0.5.pdf" H 4550 1600 50  0001 C CNN
	1    4550 1600
	1    0    0    -1  
$EndComp
Wire Wire Line
	3900 1600 4250 1600
Wire Wire Line
	6250 2050 6250 2150
Wire Wire Line
	6350 2100 6350 2050
Connection ~ 6600 1650
Wire Wire Line
	6600 1650 6750 1650
Wire Wire Line
	6600 2100 6600 1650
Wire Wire Line
	6350 2100 6600 2100
$Comp
L Device:C_Small C102
U 1 1
P 5450 5500
F 0 "C102" H 5542 5546 50  0000 L CNN
F 1 "2.2u" V 5300 5350 50  0000 L CNN
F 2 "Capacitor_SMD:C_0603_1608Metric" H 5450 5500 50  0001 C CNN
F 3 "~" H 5450 5500 50  0001 C CNN
	1    5450 5500
	1    0    0    -1  
$EndComp
Text Label 3900 4500 1    50   ~ 0
DRVcc
Wire Wire Line
	3900 4250 3900 4500
Connection ~ 3900 4250
Text Label 1300 4000 0    50   ~ 0
DRVcc
$Comp
L Device:C_Small C95
U 1 1
P 1950 4150
F 0 "C95" H 2042 4196 50  0000 L CNN
F 1 "2.2u" H 2042 4105 50  0000 L CNN
F 2 "Capacitor_SMD:C_0603_1608Metric" H 1950 4150 50  0001 C CNN
F 3 "~" H 1950 4150 50  0001 C CNN
	1    1950 4150
	-1   0    0    1   
$EndComp
Wire Wire Line
	1950 4000 1950 4050
Wire Wire Line
	1600 4050 1600 4000
Connection ~ 1600 4000
Wire Wire Line
	1600 4000 1950 4000
Wire Wire Line
	1300 4000 1600 4000
$Comp
L power:GND #PWR04
U 1 1
P 1600 4350
F 0 "#PWR04" H 1600 4100 50  0001 C CNN
F 1 "GND" H 1605 4177 50  0000 C CNN
F 2 "" H 1600 4350 50  0001 C CNN
F 3 "" H 1600 4350 50  0001 C CNN
	1    1600 4350
	1    0    0    -1  
$EndComp
Wire Wire Line
	1600 4250 1600 4300
Wire Wire Line
	1600 4300 1950 4300
Wire Wire Line
	1950 4300 1950 4250
Connection ~ 1600 4300
Wire Wire Line
	1600 4300 1600 4350
$EndSCHEMATC
